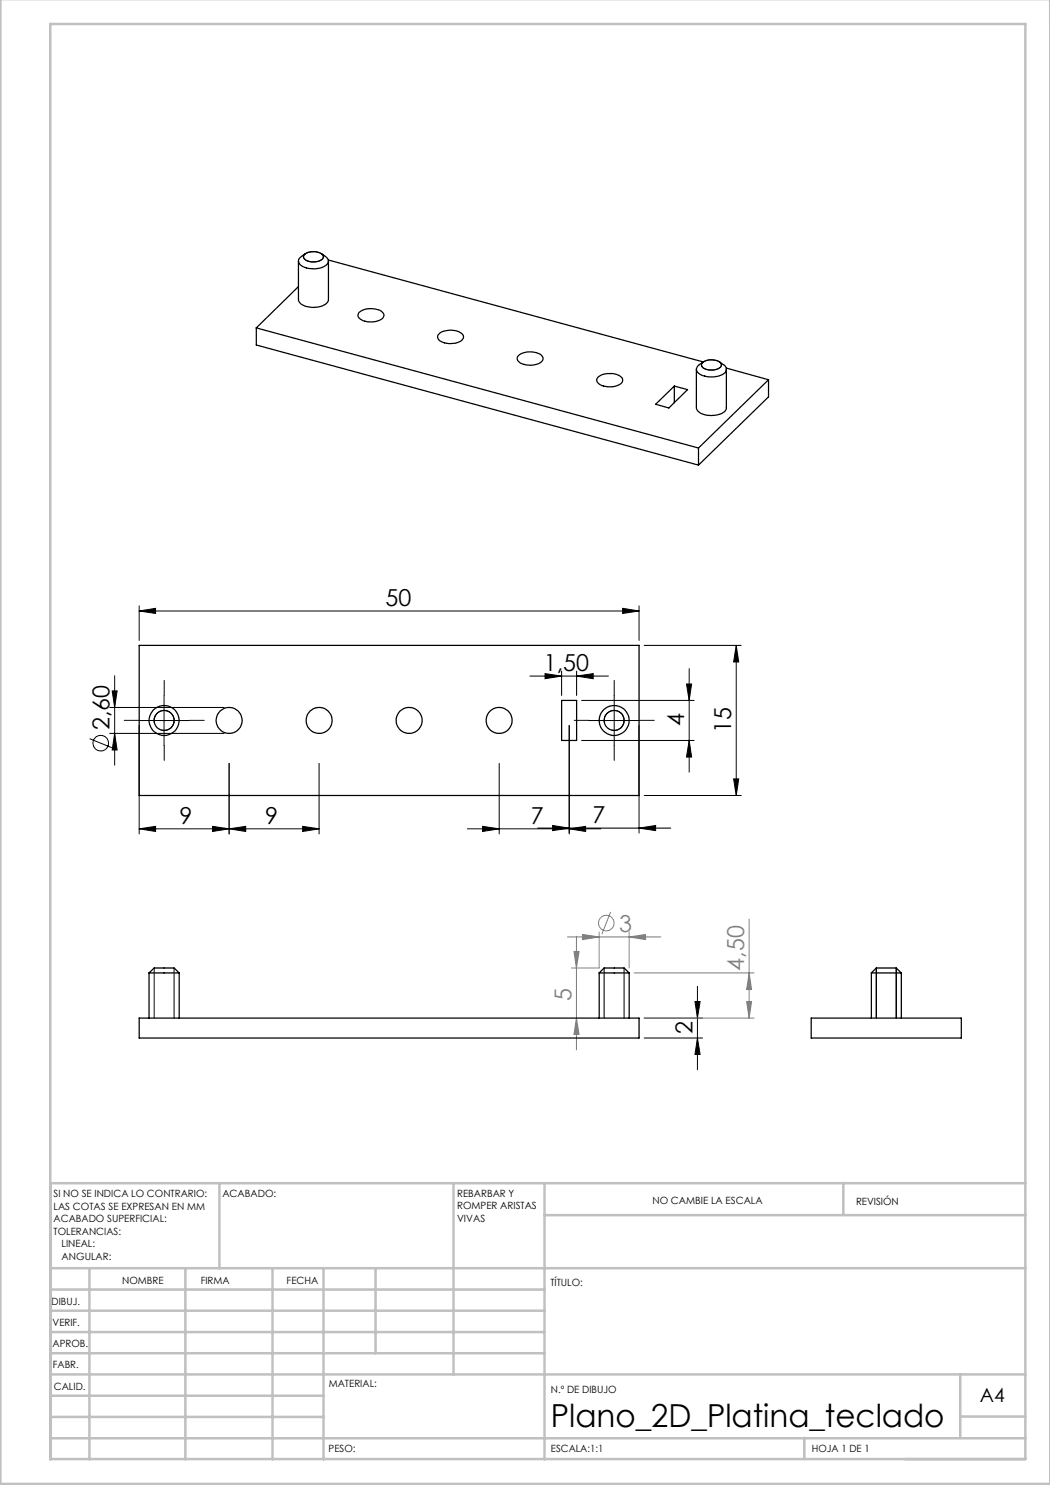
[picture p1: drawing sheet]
<svg xmlns="http://www.w3.org/2000/svg" width="210mm" height="297mm" viewBox="0 0 210 297" stroke-linecap="round" stroke-linejoin="round" font-family="sans-serif">
<g fill="none" stroke="#808080" stroke-width=".2">
<path d="M113.5 187.4h18.7M114.8 190.3h1l-.5 3.3zM115.3 187.3v22.7M116.5 186.9l3.3 .5-3.3 .5zM119.8 186.4v7.2h-5.5M122.1 182.4l-1.7 4.4M125.8 187.4l3.3-.5v1zM125.8 186.4v7.2M126.8 194.6h24M149.8 194.6l.5 3.3h-1zM149.8 183.8v19.8M115.3 203.6l.5 3.3h-1z"/>
<path d="M128.8 203.6h22M149.3 200.3h1l-.5 3.3z"/>
<circle cx="121.2" cy="184.6" r="1.56"/>
</g>
<g fill="none" stroke="#000" stroke-width=".2">
<path d="M60.8 51a2.88 2.88 0 0 1 3.8 .1 1.06 1.06 0 0 1-1.2 1.2 2.37 2.37 0 0 1-2.7-.8zM140.4 72.6a2.87 2.87 0 0 1 3.9 .2 1.12 1.12 0 0 1-1.2 1.1 2.4 2.4 0 0 1-2.8-.8zM22.4 138.2h1l-.5 3.3zM22.9 135.1v17.9M27.8 122.2l3.3-.5v1zM27.8 121.2v6.9M27.8 122.2h100M32.8 139.1v10M106 135.2h15.7M109 134.7l3.3 .5-3.3 .5zM112.3 134.2v4.9M115.3 135.2l3.3-.5v1z"/>
<path d="M115.3 134.2v4.9M122.8 139.1v10M124.5 121.7l3.3 .5-3.3 .5zM127.8 121.2v6.9M128.8 129.1h19.4M137.3 136.8h1l-.5 3.3zM137.8 133.7v20.7M147.2 129.1l.5 3.3h-1zM147.2 129.1v30M17.9 147.7l4.5 1.8M21.9 146.7h22.9M21.9 141.5h22.9"/>
<path d="M22.9 146.7l.5 3.3h-1zM27.8 145.1v21.7M27.8 144.1h10M30.9 144.6a2 2 0 0 1 1.8-2.5 2 2 0 0 1 2.1 2.2 2 2 0 0 1-2.5 1.7M45.8 152.7v14.1M63.8 152.7v14.1M99.8 152.7v14.1M113.8 145.1v21.7M116.3 148.1h22.5M116.3 140.1h22.5M117.8 144.1h10M120.9 144.6a2 2 0 0 1 1.8-2.5 2 2 0 0 1 2.1 2.2 2 2 0 0 1-2.5 1.7"/>
<path d="M127.8 145.1v21.5M128.8 159.1h19.4M137.8 148.1l.5 3.3h-1zM146.7 155.8h1l-.5 3.3zM27.8 165.8l3.3-.5v1zM27.8 165.8h36M42.5 165.3l3.3 .5-3.3 .5zM45.8 165.8l3.3-.5v1zM60.5 165.3l3.3 .5-3.3 .5zM93.5 165.8h26.7M96.5 165.3l3.3 .5-3.3 .5zM107.5 165.6h26.7"/>
<path d="M110.5 165.1l3.3 .5-3.3 .5zM113.8 165.8l3.3-.5v1zM127.8 165.6l3.3-.5v1zM30.8 193.6v10M34.8 193.6v10M120.8 193.6v10M124.8 193.6v10M139.5 197.3v16.7M175.3 193.6v10M179.2 193.6v10M128.8 207.6h11.7M128.8 203.6h11.7"/>
<path d="M139 200.3h1l-.5 3.3zM139.5 207.6l.5 3.3h-1z"/>
<circle cx="20.2" cy="148.6" r="1.56"/>
</g>
<g fill="none" stroke="#c0c0c0" stroke-width=".5">
<path d="M.1 -.1v296.9h209.9v-296.9M10.1 4.8h195v287h-195zM43.9 236.6v17M90.7 236.6v38.3M108.9 236.6v55.3M168.7 236.6v6.3M205.1 236.6h-195v55.3M10.1 253.6h195M10.1 257.9h98.8M17.9 253.6v38.3M37.1 253.6v38.3M54.5 253.6v38.3"/>
<path d="M64.7 253.6v38.3M75.1 253.6v17M108.9 243h96.2M10.1 270.6h98.8M10.1 266.4h98.8M10.1 262.1h98.8M10.1 279.1h54.6M10.1 274.9h195M192.1 274.8v12.7M10.1 287.7h195M10.1 283.4h54.6M160.9 287.5v4.3"/>
<path d="M192.1 283.3h13"/>
</g>
<path d="M32.8 139.1v-3M122.8 139.1v-3M27.8 144.1h-3M32.8 149.1v3M37.8 144.1h3M117.8 144.1h-3M122.8 149.1v3M127.8 144.1h3" fill="none" stroke="#000" stroke-width=".2" stroke-dasharray="15.2 1.3 1.3 1.3"/>
<g fill="#000">
<path d="M27.8 122.2l3.3-.5v1zM124.5 121.7l3.3 .5-3.3 .5zM109 134.7l3.3 .5-3.3 .5zM115.3 135.2l3.3-.5v1z"/>
<path d="M42.5 165.3l3.3 .5-3.3 .5zM27.8 165.8l3.3-.5v1z"/>
<path d="M60.5 165.3l3.3 .5-3.3 .5zM45.8 165.8l3.3-.5v1zM113.8 165.8l3.3-.5v1zM96.5 165.3l3.3 .5-3.3 .5z"/>
<path d="M127.8 165.6l3.3-.5v1zM110.5 165.1l3.3 .5-3.3 .5z"/>
<path d="M139.5 207.6l.5 3.3h-1zM139 200.3h1l-.5 3.3zM146.7 155.8h1l-.5 3.3zM147.2 129.1l.5 3.3h-1zM22.9 146.7l.5 3.3h-1zM22.4 138.2h1l-.5 3.3zM137.8 148.1l.5 3.3h-1zM137.3 136.8h1l-.5 3.3z"/>
</g>
<g fill="#808080">
<path d="M116.5 186.9l3.3 .5-3.3 .5zM125.8 187.4l3.3-.5v1z"/>
<path d="M149.3 200.3h1l-.5 3.3zM149.8 194.6l.5 3.3h-1z"/>
<path d="M114.8 190.3h1l-.5 3.3zM115.3 203.6l.5 3.3h-1z"/>
</g>
<g fill="none" stroke="#000" stroke-width=".25">
<path d="M59.7 52.2v7.7a2.01 2.01 0 0 0 2 1.5 3.8 3.8 0 0 0 4-1.2v-8M59.7 57.3l-8.4 8.3M60.9 50.9a2.9 2.9 0 0 1 3.7 .2l.1 .2a2.1 2.1 0 0 1-2.6 1 1.18 1.18 0 0 1-1.4-1.2zM61.1 50.7a2.24 2.24 0 0 0-1.4 1.5 2.08 2.08 0 0 0 2 1.5 3.8 3.8 0 0 0 4-1.2l-.2-.8-1.2-1M65.7 52l75 20.4M51.3 65.6l88.4 24M51.3 65.6v3.4l88.4 24M71.8 62.5a4.1 4.1 0 0 1 4.7-.1 .96 .96 0 0 1 .2 1 .96 .96 0 0 1-.8 .7 3.6 3.6 0 0 1-4.3-.7v-.5zM87.8 66.8a3.8 3.8 0 0 1 4.8 .2 1.19 1.19 0 0 1-1.2 1.5 4.1 4.1 0 0 1-3.7-.6l-.1-.2a.71 .71 0 0 1 .2-.9zM103.7 71.1a4 4 0 0 1 4.6 0 .96 .96 0 0 1 .2 1 .96 .96 0 0 1-.8 .6 4.2 4.2 0 0 1-4.1-.5l-.1-.2a.78 .78 0 0 1 .2-.9zM119.6 75.5a4 4 0 0 1 4.8 .1l.1 .5a2.02 2.02 0 0 1-2.1 1.3 3.3 3.3 0 0 1-3-1.1 .71 .71 0 0 1 .2-.8zM134.9 77.2v3.3"/>
<path d="M139.3 73.8v7.8a2.31 2.31 0 0 0 2.5 1.5 4 4 0 0 0 3.3-1l.2-.5v-7.8M140.5 72.6a3.1 3.1 0 0 1 3.6 0l.2 .2a1.21 1.21 0 0 1-1.5 1.2 2.42 2.42 0 0 1-2.5-.9zM140.7 72.4a2.12 2.12 0 0 0-1.4 1.4 2.07 2.07 0 0 0 2 1.5 4.1 4.1 0 0 0 3.8-.9l.2-.5-.1-.5-1.3-1M145.3 73.6l8.4 2.3M153.7 75.9l-14 13.7M153.7 75.9v3.5l-14 13.6M131.1 80.9l3.8-3.7 2.6 .7-3.7 3.7zM139.7 89.6v3.4M27.8 129.1h100v30h-100zM112.3 140.1h3v8h-3zM29.8 194.6l1-1h4l1 1M29.8 194.6h6"/>
<path d="M29.8 194.6v9M35.8 194.6v9M119.8 194.6h6M119.8 194.6l1-1h4l1 1M119.8 194.6v9M125.8 194.6v9M174.3 194.6l1-1h3.9l1.1 1M174.3 194.6h6M174.3 194.6v9M180.3 194.6v9M27.8 203.6h100v4h-100zM162.2 203.6h30.1v4h-30.1z"/>
<circle cx="32.8" cy="144.1" r="3"/>
<circle cx="32.8" cy="144.1" r="2.01"/>
<circle cx="45.8" cy="144.1" r="2.6"/>
<circle cx="63.8" cy="144.1" r="2.6"/>
<circle cx="81.8" cy="144.1" r="2.6"/>
<circle cx="99.8" cy="144.1" r="2.61"/>
<circle cx="122.8" cy="144.1" r="3"/>
<circle cx="122.8" cy="144.1" r="2"/>
</g>
<text font-size="6.3" x="110.2" y="285.5">Plano_2D_Platina_teclado</text>
<g font-size="4.7">
<text x="77.1" y="121.2">50</text>
<text x="108.8" y="134.2">1,50</text>
<text x="21.9" y="146.1" transform="rotate(-90 21.9 146.1)">2,60</text>
<text x="136.8" y="145.3" transform="rotate(-90 136.8 145.3)">4</text>
<text x="146.2" y="146.6" transform="rotate(-90 146.2 146.6)">15</text>
<text x="35.9" y="164.8">9</text>
<text x="53" y="164.8">9</text>
<text x="106.2" y="164.8">7</text>
<text x="118.5" y="164.6">7</text>
<text x="138.5" y="206.9" transform="rotate(-90 138.5 206.9)">2</text>
</g>
<g font-size="4.7" fill="#808080">
<text x="123.8" y="186.3">3</text>
<text x="148.8" y="194.2" transform="rotate(-90 148.8 194.2)">4,50</text>
<text x="114.3" y="200.1" transform="rotate(-90 114.3 200.1)">5</text>
</g>
<text font-size="3.9" x="196" y="280.4">A4</text>
<g font-size="2">
<text x="10.7" y="239.5">SI NO SE INDICA LO CONTRARIO:</text>
<text x="44.5" y="239.5">ACABADO:</text>
<text x="91.4" y="239.4">REBARBAR Y</text>
<text x="10.7" y="242">LAS COTAS SE EXPRESAN EN MM</text>
<text x="10.7" y="244.5">ACABADO SUPERFICIAL:</text>
<text x="91.4" y="241.9">ROMPER ARISTAS</text>
<text x="91.4" y="244.4">VIVAS</text>
<text x="130.5" y="240.8">NO CAMBIE LA ESCALA</text>
<text x="171.2" y="241">REVISIÓN</text>
<text x="10.7" y="247">TOLERANCIAS:</text>
<text x="12.3" y="249.5">LINEAL:</text>
<text x="12.3" y="252">ANGULAR:</text>
<text x="24.4" y="256.9">NOMBRE</text>
<text x="40.1" y="256.8">FIRMA</text>
<text x="57.3" y="256.8">FECHA</text>
<text x="110.1" y="257.1">TÍTULO:</text>
<text x="10.3" y="260.9">DIBUJ.</text>
<text x="10.5" y="269.3">APROB.</text>
<text x="10.5" y="265.2">VERIF.</text>
<text x="10.6" y="273.6">FABR.</text>
<text x="10.8" y="278">CALID.</text>
<text x="65.8" y="277.4">MATERIAL:</text>
<text x="110.2" y="278.5">N.º DE DIBUJO</text>
<text x="65.7" y="290.4">PESO:</text>
<text x="110.2" y="290.5">ESCALA:1:1</text>
<text x="162.4" y="290.4">HOJA 1 DE 1</text>
</g>
</svg>
